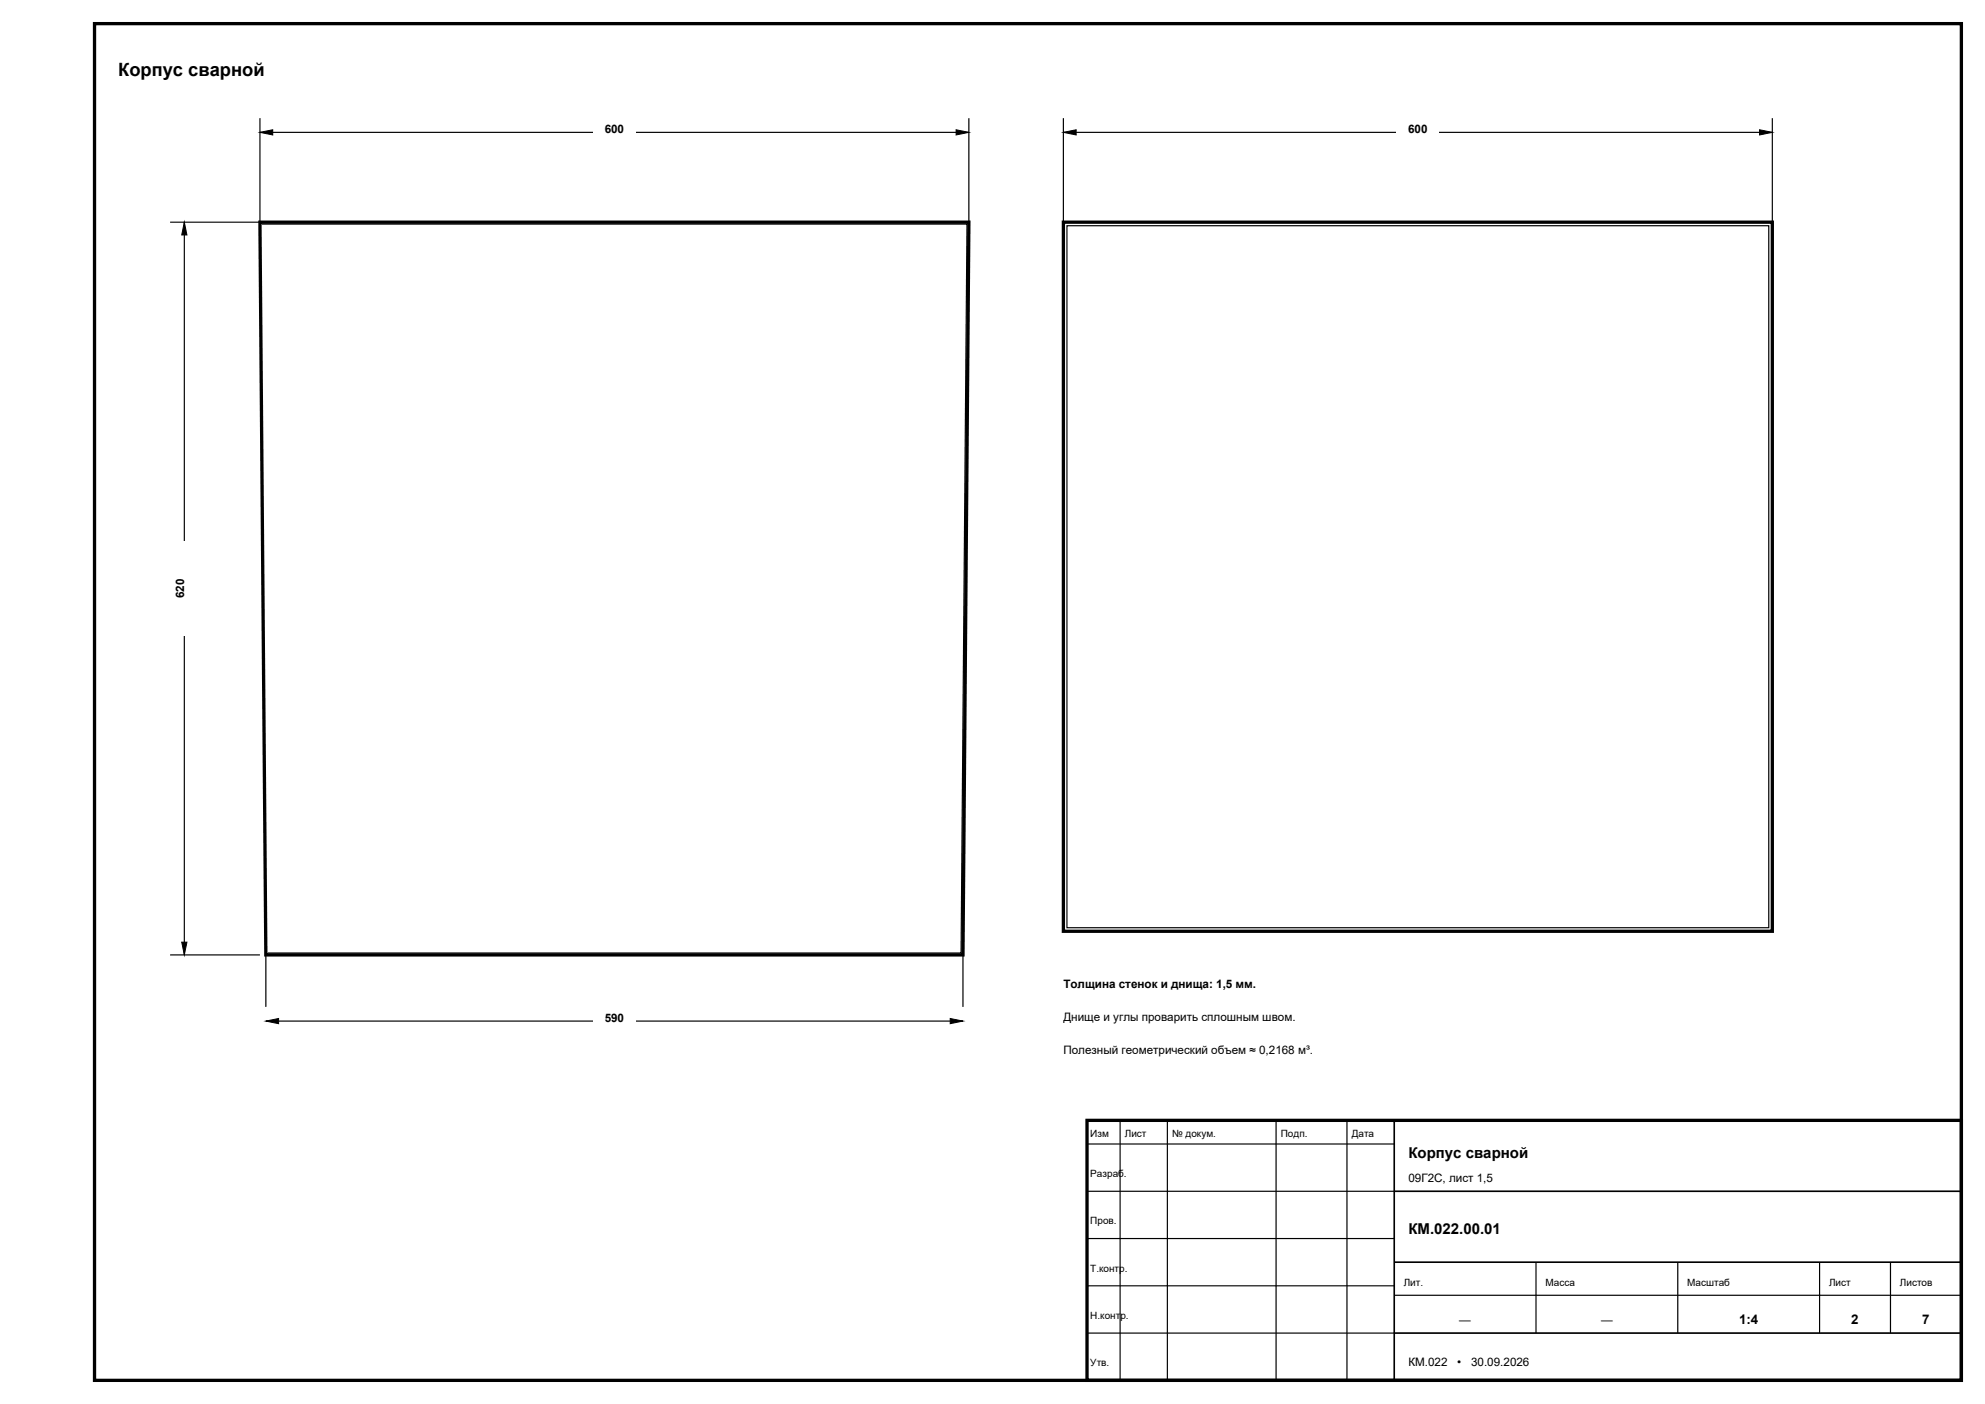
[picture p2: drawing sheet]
<svg xmlns="http://www.w3.org/2000/svg" width="420mm" height="297mm" viewBox="0 0 420 297" stroke-linecap="round" stroke-linejoin="round" font-family="sans-serif">
<path d="M20 5h395v287h-395zM55 47h150l-1.2 155h-147.6zM230 237h185v55h-185z" fill="none" stroke="#000" stroke-width=".7" stroke-linecap="butt"/>
<path d="M295 237v55M295 252h120M295 267h120M295 282h120" fill="none" stroke="#000" stroke-width=".35"/>
<g fill="none" stroke="#000" stroke-width=".25">
<path d="M55 25v22M55 28h150M205 25v22M55.4 47.4h149.2l-1.3 154.2h-146.6M237 237v55M247 237v55M270 237v55M285 237v55M230 252h65M230 242h65M230 272h65M230 262h65"/>
<path d="M295 274h120M325 267v15M355 267v15M385 267v15M400 267v15M230 282h65"/>
</g>
<path d="M55 28l2.7-.5v1.1zM202.3 27.5l2.7 .5-2.7 .6z" fill="#000" stroke="#000" stroke-width=".21"/>
<path d="M125.5 25.8h9v3.6h-9z" fill-rule="evenodd" fill="#fff"/>
<path d="M56.2 202v11M56.2 216h147.6M203.8 202v11" fill="none" stroke="#000" stroke-width=".25"/>
<path d="M56.2 216l2.8-.6v1.2zM201.1 215.4l2.7 .6-2.7 .6z" fill="#000" stroke="#000" stroke-width=".21"/>
<path d="M125.5 213.8h9v3.6h-9z" fill-rule="evenodd" fill="#fff"/>
<path d="M36 47h19M39 47v155M36 202h19" fill="none" stroke="#000" stroke-width=".25"/>
<path d="M39 47l.5 2.7h-1.1zM38.4 199.3h1.1l-.5 2.7z" fill="#000" stroke="#000" stroke-width=".21"/>
<path d="M36.6 114.5h3.8v20h-3.8z" fill-rule="evenodd" fill="#fff"/>
<path d="M225 47h150v150h-150z" fill="none" stroke="#000" stroke-width=".7" stroke-linecap="butt"/>
<path d="M225 25v22M225 28h150M375 25v22M225.8 47.7h148.5v148.5h-148.5z" fill="none" stroke="#000" stroke-width=".25"/>
<path d="M225 28l2.7-.5v1.1zM372.3 27.5l2.7 .5-2.7 .6z" fill="#000" stroke="#000" stroke-width=".21"/>
<path d="M295.5 25.8h9v3.6h-9z" fill-rule="evenodd" fill="#fff"/>
<text font-size="3.9" x="25" y="16">Корпус сварной</text>
<g font-size="3.2">
<text x="298" y="245">Корпус сварной</text>
<text x="298" y="261">КМ.022.00.01</text>
</g>
<g font-size="2.8">
<text x="368" y="280">1:4</text>
<text x="391.7" y="280">2</text>
<text x="406.7" y="280">7</text>
</g>
<g font-size="2.5">
<text x="127.9" y="28.2">600</text>
<text x="297.9" y="28.2">600</text>
<text x="39" y="126.6" transform="rotate(-90 39 126.6)">620</text>
<text x="225" y="209">Толщина стенок и днища: 1,5 мм.</text>
<text x="127.9" y="216.2">590</text>
<text x="225" y="216">Днище и углы проварить сплошным швом.</text>
<text x="225" y="223">Полезный геометрический объем ≈ 0,2168 м³.</text>
<text x="298" y="250">09Г2С, лист 1,5</text>
<text x="308.8" y="280">—</text>
<text x="338.8" y="280">—</text>
<text x="298" y="289">КМ.022</text>
<text x="308.3" y="289">•</text>
<text x="311.3" y="289">30.09.2026</text>
</g>
<g font-size="2.1">
<text x="230.7" y="240.5">Изм</text>
<text x="238" y="240.5">Лист</text>
<text x="248" y="240.5">№ докум.</text>
<text x="271" y="240.5">Подп.</text>
<text x="286" y="240.5">Дата</text>
<text x="230.7" y="249">Разраб.</text>
<text x="230.7" y="259">Пров.</text>
<text x="230.7" y="269">Т.контр.</text>
<text x="297" y="272">Лит.</text>
<text x="327" y="272">Масса</text>
<text x="357" y="272">Масштаб</text>
<text x="387" y="272">Лист</text>
<text x="402" y="272">Листов</text>
<text x="230.7" y="279">Н.контр.</text>
<text x="230.7" y="289">Утв.</text>
</g>
</svg>
